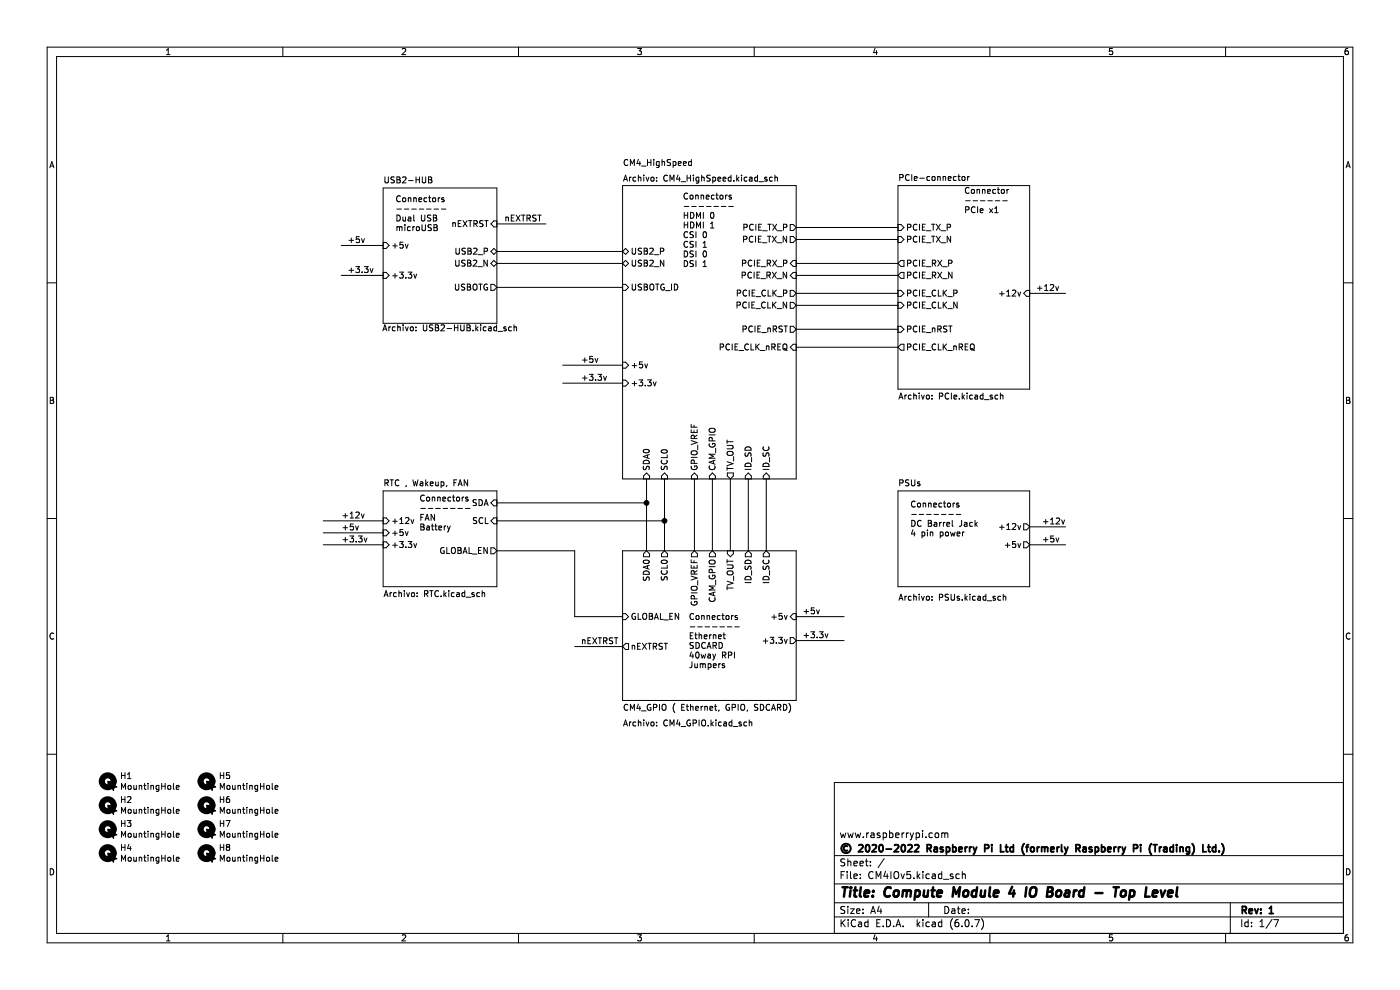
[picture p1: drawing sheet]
(kicad_sch (version 20211123) (generator eeschema)

 (paper "A4")

 (title_block
  (title "Compute Module 4 IO Board - Top Level")
  (rev "1")
  (company "© 2020-2022 Raspberry Pi Ltd (formerly Raspberry Pi (Trading) Ltd.)")
  (comment 1 "www.raspberrypi.com"))

 (lib_symbols
  (symbol "Mechanical:MountingHole" (in_bom yes) (on_board yes)
   (property "Reference" "H" (id 0) (at 0 5.08 0) (effects (font (size 1.27 1.27))))
   (property "Value" "MountingHole" (id 1) (at 0 3.175 0) (effects (font (size 1.27 1.27))))
   (property "Footprint" "" (id 2) (at 0 0 0) (effects (font (size 1.27 1.27)) hide))
   (property "Datasheet" "~" (id 3) (at 0 0 0) (effects (font (size 1.27 1.27)) hide))
   (symbol "MountingHole_0_1"
    (circle (center 0 0) (radius 1.27) (stroke (width 1.27) (type default) (color 0 0 0 0)) (fill (type none))))))


 (junction (at 140.97 110.49) (diameter 1.016) (color 0 0 0 0))
 (junction (at 137.16 106.68) (diameter 1.016) (color 0 0 0 0))

 (wire (pts (xy 81.28 52.07) (xy 72.39 52.07)) (stroke (width 0) (type solid) (color 0 0 0 0)))
 (wire (pts (xy 168.91 55.88) (xy 190.5 55.88)) (stroke (width 0) (type solid) (color 0 0 0 0)))
 (wire (pts (xy 105.41 47.498) (xy 115.824 47.498)) (stroke (width 0) (type solid) (color 0 0 0 0)))
 (wire (pts (xy 168.91 69.85) (xy 190.5 69.85)) (stroke (width 0) (type solid) (color 0 0 0 0)))
 (wire (pts (xy 151.13 116.84) (xy 151.13 101.6)) (stroke (width 0) (type solid) (color 0 0 0 0)))
 (wire (pts (xy 137.16 101.6) (xy 137.16 106.68)) (stroke (width 0) (type solid) (color 0 0 0 0)))
 (wire (pts (xy 162.56 116.84) (xy 162.56 101.6)) (stroke (width 0) (type solid) (color 0 0 0 0)))
 (wire (pts (xy 147.32 101.6) (xy 147.32 116.84)) (stroke (width 0) (type solid) (color 0 0 0 0)))
 (wire (pts (xy 168.91 135.89) (xy 179.07 135.89)) (stroke (width 0) (type solid) (color 0 0 0 0)))
 (wire (pts (xy 105.41 55.88) (xy 132.08 55.88)) (stroke (width 0) (type solid) (color 0 0 0 0)))
 (wire (pts (xy 140.97 110.49) (xy 140.97 101.6)) (stroke (width 0) (type solid) (color 0 0 0 0)))
 (wire (pts (xy 168.91 58.42) (xy 190.5 58.42)) (stroke (width 0) (type solid) (color 0 0 0 0)))
 (wire (pts (xy 105.41 110.49) (xy 140.97 110.49)) (stroke (width 0) (type solid) (color 0 0 0 0)))
 (wire (pts (xy 137.16 106.68) (xy 137.16 116.84)) (stroke (width 0) (type solid) (color 0 0 0 0)))
 (wire (pts (xy 168.91 50.8) (xy 190.5 50.8)) (stroke (width 0) (type solid) (color 0 0 0 0)))
 (wire (pts (xy 119.38 77.47) (xy 132.08 77.47)) (stroke (width 0) (type solid) (color 0 0 0 0)))
 (wire (pts (xy 168.91 64.77) (xy 190.5 64.77)) (stroke (width 0) (type solid) (color 0 0 0 0)))
 (wire (pts (xy 81.28 58.42) (xy 72.39 58.42)) (stroke (width 0) (type solid) (color 0 0 0 0)))
 (wire (pts (xy 218.44 62.23) (xy 226.06 62.23)) (stroke (width 0) (type solid) (color 0 0 0 0)))
 (wire (pts (xy 218.44 111.76) (xy 226.06 111.76)) (stroke (width 0) (type solid) (color 0 0 0 0)))
 (wire (pts (xy 105.41 106.68) (xy 137.16 106.68)) (stroke (width 0) (type solid) (color 0 0 0 0)))
 (wire (pts (xy 68.58 113.03) (xy 81.28 113.03)) (stroke (width 0) (type solid) (color 0 0 0 0)))
 (wire (pts (xy 158.75 101.6) (xy 158.75 116.84)) (stroke (width 0) (type solid) (color 0 0 0 0)))
 (wire (pts (xy 105.41 116.84) (xy 121.92 116.84)) (stroke (width 0) (type solid) (color 0 0 0 0)))
 (wire (pts (xy 154.94 116.84) (xy 154.94 101.6)) (stroke (width 0) (type solid) (color 0 0 0 0)))
 (wire (pts (xy 105.41 60.96) (xy 132.08 60.96)) (stroke (width 0) (type solid) (color 0 0 0 0)))
 (wire (pts (xy 81.28 115.57) (xy 68.58 115.57)) (stroke (width 0) (type solid) (color 0 0 0 0)))
 (wire (pts (xy 132.08 81.28) (xy 119.38 81.28)) (stroke (width 0) (type solid) (color 0 0 0 0)))
 (wire (pts (xy 179.07 130.81) (xy 168.91 130.81)) (stroke (width 0) (type solid) (color 0 0 0 0)))
 (wire (pts (xy 168.91 73.66) (xy 190.5 73.66)) (stroke (width 0) (type solid) (color 0 0 0 0)))
 (wire (pts (xy 168.91 62.23) (xy 190.5 62.23)) (stroke (width 0) (type solid) (color 0 0 0 0)))
 (wire (pts (xy 105.41 53.34) (xy 132.08 53.34)) (stroke (width 0) (type solid) (color 0 0 0 0)))
 (wire (pts (xy 218.44 115.57) (xy 226.06 115.57)) (stroke (width 0) (type solid) (color 0 0 0 0)))
 (wire (pts (xy 68.58 110.49) (xy 81.28 110.49)) (stroke (width 0) (type solid) (color 0 0 0 0)))
 (wire (pts (xy 121.92 137.16) (xy 132.08 137.16)) (stroke (width 0) (type solid) (color 0 0 0 0)))
 (wire (pts (xy 168.91 48.26) (xy 190.5 48.26)) (stroke (width 0) (type solid) (color 0 0 0 0)))
 (wire (pts (xy 121.92 130.81) (xy 121.92 116.84)) (stroke (width 0) (type solid) (color 0 0 0 0)))
 (wire (pts (xy 140.97 116.84) (xy 140.97 110.49)) (stroke (width 0) (type solid) (color 0 0 0 0)))
 (wire (pts (xy 132.08 130.81) (xy 121.92 130.81)) (stroke (width 0) (type solid) (color 0 0 0 0)))

 (text "Connectors\n-------\nFAN\nBattery" (at 88.9 113.03 0) (effects (font (size 1.27 1.27)) (justify left bottom)))
 (text "Connector\n------\nPCIe x1" (at 204.47 45.72 0) (effects (font (size 1.27 1.27)) (justify left bottom)))
 (text "Connectors\n-------\nDC Barrel Jack\n4 pin power" (at 193.04 114.3 0) (effects (font (size 1.27 1.27)) (justify left bottom)))
 (text "Connectors\n-------\nDual USB\nmicroUSB" (at 83.82 49.53 0) (effects (font (size 1.27 1.27)) (justify left bottom)))
 (text "Connectors\n-------\nEthernet\nSDCARD\n40way RPI\nJumpers" (at 146.05 142.24 0) (effects (font (size 1.27 1.27)) (justify left bottom)))
 (text "Connectors\n-------\nHDMI 0\nHDMI 1\nCSI 0\nCSI 1\nDSI 0\nDSI 1" (at 144.78 57.15 0) (effects (font (size 1.27 1.27)) (justify left bottom)))

 (label "+5v" (at 220.98 115.57 0) (effects (font (size 1.27 1.27)) (justify left bottom)))
 (label "+12v" (at 72.39 110.49 0) (effects (font (size 1.27 1.27)) (justify left bottom)))
 (label "+5v" (at 170.18 130.81 0) (effects (font (size 1.27 1.27)) (justify left bottom)))
 (label "+5v" (at 123.19 77.47 0) (effects (font (size 1.27 1.27)) (justify left bottom)))
 (label "+5v" (at 72.39 113.03 0) (effects (font (size 1.27 1.27)) (justify left bottom)))
 (label "+3.3v" (at 73.66 58.42 0) (effects (font (size 1.27 1.27)) (justify left bottom)))
 (label "+12v" (at 220.98 111.76 0) (effects (font (size 1.27 1.27)) (justify left bottom)))
 (label "+3.3v" (at 72.39 115.57 0) (effects (font (size 1.27 1.27)) (justify left bottom)))
 (label "+3.3v" (at 170.18 135.89 0) (effects (font (size 1.27 1.27)) (justify left bottom)))
 (label "+5v" (at 73.66 52.07 0) (effects (font (size 1.27 1.27)) (justify left bottom)))
 (label "nEXTRST" (at 106.934 47.498 0) (effects (font (size 1.27 1.27)) (justify left bottom)))
 (label "+3.3v" (at 123.19 81.28 0) (effects (font (size 1.27 1.27)) (justify left bottom)))
 (label "+12v" (at 219.71 62.23 0) (effects (font (size 1.27 1.27)) (justify left bottom)))
 (label "nEXTRST" (at 123.19 137.16 0) (effects (font (size 1.27 1.27)) (justify left bottom)))

 (symbol (lib_id "Mechanical:MountingHole") (at 22.86 180.975 0) (unit 1) (in_bom no) (on_board yes)
  (property "Reference" "H4" (id 0) (at 25.4 179.832 0) (effects (font (size 1.27 1.27)) (justify left)))
  (property "Value" "MountingHole" (id 1) (at 25.4 182.118 0) (effects (font (size 1.27 1.27)) (justify left)))
  (property "Footprint" "MountingHole:MountingHole_2.7mm_M2.5" (id 2) (at 22.86 180.975 0) (effects (font (size 1.27 1.27)) hide))
  (property "Datasheet" "~" (id 3) (at 22.86 180.975 0) (effects (font (size 1.27 1.27)) hide))
  (property "Field4" "nf" (id 4) (at 22.86 180.975 0) (effects (font (size 1.27 1.27)) hide))
  (property "Field5" "nf" (id 5) (at 22.86 180.975 0) (effects (font (size 1.27 1.27)) hide))
  (property "Field6" "nf" (id 6) (at 22.86 180.975 0) (effects (font (size 1.27 1.27)) hide))
  (property "Field7" "nf" (id 7) (at 22.86 180.975 0) (effects (font (size 1.27 1.27)) hide))
  (property "Part Description" "M2.5 mounting hole" (id 8) (at 22.86 180.975 0) (effects (font (size 1.27 1.27)) hide))
  (property "Code" "NO" (id 9) (at 22.86 180.975 0) (effects (font (size 1.27 1.27)) hide)))

 (symbol (lib_id "Mechanical:MountingHole") (at 22.86 175.895 0) (unit 1) (in_bom no) (on_board yes)
  (property "Reference" "H3" (id 0) (at 25.4 174.752 0) (effects (font (size 1.27 1.27)) (justify left)))
  (property "Value" "MountingHole" (id 1) (at 25.4 177.038 0) (effects (font (size 1.27 1.27)) (justify left)))
  (property "Footprint" "MountingHole:MountingHole_2.7mm_M2.5" (id 2) (at 22.86 175.895 0) (effects (font (size 1.27 1.27)) hide))
  (property "Datasheet" "~" (id 3) (at 22.86 175.895 0) (effects (font (size 1.27 1.27)) hide))
  (property "Field4" "nf" (id 4) (at 22.86 175.895 0) (effects (font (size 1.27 1.27)) hide))
  (property "Field5" "nf" (id 5) (at 22.86 175.895 0) (effects (font (size 1.27 1.27)) hide))
  (property "Field6" "nf" (id 6) (at 22.86 175.895 0) (effects (font (size 1.27 1.27)) hide))
  (property "Field7" "nf" (id 7) (at 22.86 175.895 0) (effects (font (size 1.27 1.27)) hide))
  (property "Part Description" "M2.5 mounting hole" (id 8) (at 22.86 175.895 0) (effects (font (size 1.27 1.27)) hide))
  (property "Code" "NO" (id 9) (at 22.86 175.895 0) (effects (font (size 1.27 1.27)) hide)))

 (symbol (lib_id "Mechanical:MountingHole") (at 22.86 170.815 0) (unit 1) (in_bom no) (on_board yes)
  (property "Reference" "H2" (id 0) (at 25.4 169.672 0) (effects (font (size 1.27 1.27)) (justify left)))
  (property "Value" "MountingHole" (id 1) (at 25.4 171.958 0) (effects (font (size 1.27 1.27)) (justify left)))
  (property "Footprint" "MountingHole:MountingHole_2.7mm_M2.5" (id 2) (at 22.86 170.815 0) (effects (font (size 1.27 1.27)) hide))
  (property "Datasheet" "~" (id 3) (at 22.86 170.815 0) (effects (font (size 1.27 1.27)) hide))
  (property "Field4" "nf" (id 4) (at 22.86 170.815 0) (effects (font (size 1.27 1.27)) hide))
  (property "Field5" "nf" (id 5) (at 22.86 170.815 0) (effects (font (size 1.27 1.27)) hide))
  (property "Field6" "nf" (id 6) (at 22.86 170.815 0) (effects (font (size 1.27 1.27)) hide))
  (property "Field7" "nf" (id 7) (at 22.86 170.815 0) (effects (font (size 1.27 1.27)) hide))
  (property "Part Description" "M2.5 mounting hole" (id 8) (at 22.86 170.815 0) (effects (font (size 1.27 1.27)) hide))
  (property "Code" "NO" (id 9) (at 22.86 170.815 0) (effects (font (size 1.27 1.27)) hide)))

 (symbol (lib_id "Mechanical:MountingHole") (at 22.86 165.735 0) (unit 1) (in_bom no) (on_board yes)
  (property "Reference" "H1" (id 0) (at 25.4 164.592 0) (effects (font (size 1.27 1.27)) (justify left)))
  (property "Value" "MountingHole" (id 1) (at 25.4 166.878 0) (effects (font (size 1.27 1.27)) (justify left)))
  (property "Footprint" "MountingHole:MountingHole_2.7mm_M2.5" (id 2) (at 22.86 165.735 0) (effects (font (size 1.27 1.27)) hide))
  (property "Datasheet" "~" (id 3) (at 22.86 165.735 0) (effects (font (size 1.27 1.27)) hide))
  (property "Field4" "nf" (id 4) (at 22.86 165.735 0) (effects (font (size 1.27 1.27)) hide))
  (property "Field5" "nf" (id 5) (at 22.86 165.735 0) (effects (font (size 1.27 1.27)) hide))
  (property "Field6" "nf" (id 6) (at 22.86 165.735 0) (effects (font (size 1.27 1.27)) hide))
  (property "Field7" "nf" (id 7) (at 22.86 165.735 0) (effects (font (size 1.27 1.27)) hide))
  (property "Part Description" "M2.5 mounting hole" (id 8) (at 22.86 165.735 0) (effects (font (size 1.27 1.27)) hide))
  (property "Code" "NO" (id 9) (at 22.86 165.735 0) (effects (font (size 1.27 1.27)) hide)))

 (symbol (lib_id "Mechanical:MountingHole") (at 43.815 165.735 0) (unit 1) (in_bom no) (on_board yes)
  (property "Reference" "H5" (id 0) (at 46.355 164.592 0) (effects (font (size 1.27 1.27)) (justify left)))
  (property "Value" "MountingHole" (id 1) (at 46.355 166.878 0) (effects (font (size 1.27 1.27)) (justify left)))
  (property "Footprint" "MountingHole:MountingHole_2.7mm_M2.5" (id 2) (at 43.815 165.735 0) (effects (font (size 1.27 1.27)) hide))
  (property "Datasheet" "~" (id 3) (at 43.815 165.735 0) (effects (font (size 1.27 1.27)) hide))
  (property "Field4" "nf" (id 4) (at 43.815 165.735 0) (effects (font (size 1.27 1.27)) hide))
  (property "Field5" "nf" (id 5) (at 43.815 165.735 0) (effects (font (size 1.27 1.27)) hide))
  (property "Field6" "nf" (id 6) (at 43.815 165.735 0) (effects (font (size 1.27 1.27)) hide))
  (property "Field7" "nf" (id 7) (at 43.815 165.735 0) (effects (font (size 1.27 1.27)) hide))
  (property "Part Description" "M2.5 mounting hole" (id 8) (at 43.815 165.735 0) (effects (font (size 1.27 1.27)) hide))
  (property "Code" "NO" (id 9) (at 43.815 165.735 0) (effects (font (size 1.27 1.27)) hide)))

 (symbol (lib_id "Mechanical:MountingHole") (at 43.815 180.975 0) (unit 1) (in_bom no) (on_board yes)
  (property "Reference" "H8" (id 0) (at 46.355 179.832 0) (effects (font (size 1.27 1.27)) (justify left)))
  (property "Value" "MountingHole" (id 1) (at 46.355 182.118 0) (effects (font (size 1.27 1.27)) (justify left)))
  (property "Footprint" "MountingHole:MountingHole_2.7mm_M2.5" (id 2) (at 43.815 180.975 0) (effects (font (size 1.27 1.27)) hide))
  (property "Datasheet" "~" (id 3) (at 43.815 180.975 0) (effects (font (size 1.27 1.27)) hide))
  (property "Field4" "nf" (id 4) (at 43.815 180.975 0) (effects (font (size 1.27 1.27)) hide))
  (property "Field5" "nf" (id 5) (at 43.815 180.975 0) (effects (font (size 1.27 1.27)) hide))
  (property "Field6" "nf" (id 6) (at 43.815 180.975 0) (effects (font (size 1.27 1.27)) hide))
  (property "Field7" "nf" (id 7) (at 43.815 180.975 0) (effects (font (size 1.27 1.27)) hide))
  (property "Part Description" "M2.5 mounting hole" (id 8) (at 43.815 180.975 0) (effects (font (size 1.27 1.27)) hide))
  (property "Code" "NO" (id 9) (at 43.815 180.975 0) (effects (font (size 1.27 1.27)) hide)))

 (symbol (lib_id "Mechanical:MountingHole") (at 43.815 175.895 0) (unit 1) (in_bom no) (on_board yes)
  (property "Reference" "H7" (id 0) (at 46.355 174.752 0) (effects (font (size 1.27 1.27)) (justify left)))
  (property "Value" "MountingHole" (id 1) (at 46.355 177.038 0) (effects (font (size 1.27 1.27)) (justify left)))
  (property "Footprint" "MountingHole:MountingHole_2.7mm_M2.5" (id 2) (at 43.815 175.895 0) (effects (font (size 1.27 1.27)) hide))
  (property "Datasheet" "~" (id 3) (at 43.815 175.895 0) (effects (font (size 1.27 1.27)) hide))
  (property "Field4" "nf" (id 4) (at 43.815 175.895 0) (effects (font (size 1.27 1.27)) hide))
  (property "Field5" "nf" (id 5) (at 43.815 175.895 0) (effects (font (size 1.27 1.27)) hide))
  (property "Field6" "nf" (id 6) (at 43.815 175.895 0) (effects (font (size 1.27 1.27)) hide))
  (property "Field7" "nf" (id 7) (at 43.815 175.895 0) (effects (font (size 1.27 1.27)) hide))
  (property "Part Description" "M2.5 mounting hole" (id 8) (at 43.815 175.895 0) (effects (font (size 1.27 1.27)) hide))
  (property "Code" "NO" (id 9) (at 43.815 175.895 0) (effects (font (size 1.27 1.27)) hide)))

 (symbol (lib_id "Mechanical:MountingHole") (at 43.815 170.815 0) (unit 1) (in_bom no) (on_board yes)
  (property "Reference" "H6" (id 0) (at 46.355 169.672 0) (effects (font (size 1.27 1.27)) (justify left)))
  (property "Value" "MountingHole" (id 1) (at 46.355 171.958 0) (effects (font (size 1.27 1.27)) (justify left)))
  (property "Footprint" "MountingHole:MountingHole_2.7mm_M2.5" (id 2) (at 43.815 170.815 0) (effects (font (size 1.27 1.27)) hide))
  (property "Datasheet" "~" (id 3) (at 43.815 170.815 0) (effects (font (size 1.27 1.27)) hide))
  (property "Field4" "nf" (id 4) (at 43.815 170.815 0) (effects (font (size 1.27 1.27)) hide))
  (property "Field5" "nf" (id 5) (at 43.815 170.815 0) (effects (font (size 1.27 1.27)) hide))
  (property "Field6" "nf" (id 6) (at 43.815 170.815 0) (effects (font (size 1.27 1.27)) hide))
  (property "Field7" "nf" (id 7) (at 43.815 170.815 0) (effects (font (size 1.27 1.27)) hide))
  (property "Part Description" "M2.5 mounting hole" (id 8) (at 43.815 170.815 0) (effects (font (size 1.27 1.27)) hide))
  (property "Code" "NO" (id 9) (at 43.815 170.815 0) (effects (font (size 1.27 1.27)) hide)))

 (sheet (at 132.08 116.84) (size 36.83 31.75) (stroke (width 0.1524) (type solid) (color 132 0 132 1)) (fill (color 255 255 255 0.0000))
  (property "Sheet name" "CM4_GPIO ( Ethernet, GPIO, SDCARD)" (id 0) (at 132.08 151.13 0) (effects (font (size 1.27 1.27)) (justify left bottom)))
  (property "Sheet file" "CM4_GPIO.kicad_sch" (id 1) (at 132.08 152.4 0) (effects (font (size 1.27 1.27)) (justify left top))) (pin "ID_SC" output (at 162.56 116.84 90) (effects (font (size 1.27 1.27)) (justify right))) (pin "ID_SD" output (at 158.75 116.84 90) (effects (font (size 1.27 1.27)) (justify right))) (pin "CAM_GPIO" output (at 151.13 116.84 90) (effects (font (size 1.27 1.27)) (justify right))) (pin "SCL0" output (at 140.97 116.84 90) (effects (font (size 1.27 1.27)) (justify right))) (pin "SDA0" output (at 137.16 116.84 90) (effects (font (size 1.27 1.27)) (justify right)))
  (pin "+5v" input (at 168.91 130.81 0) (effects (font (size 1.27 1.27)) (justify right)))
  (pin "+3.3v" output (at 168.91 135.89 0) (effects (font (size 1.27 1.27)) (justify right))) (pin "nEXTRST" output (at 132.08 137.16 180) (effects (font (size 1.27 1.27)) (justify left))) (pin "GLOBAL_EN" input (at 132.08 130.81 180) (effects (font (size 1.27 1.27)) (justify left))) (pin "GPIO_VREF" output (at 147.32 116.84 90) (effects (font (size 1.27 1.27)) (justify right))) (pin "TV_OUT" input (at 154.94 116.84 90) (effects (font (size 1.27 1.27)) (justify right))))

 (sheet (at 132.08 39.37) (size 36.83 62.23) (stroke (width 0.1524) (type solid) (color 132 0 132 1)) (fill (color 255 255 255 0.0000))
  (property "Sheet name" "CM4_HighSpeed" (id 0) (at 132.08 35.56 0) (effects (font (size 1.27 1.27)) (justify left bottom)))
  (property "Sheet file" "CM4_HighSpeed.kicad_sch" (id 1) (at 132.08 36.83 0) (effects (font (size 1.27 1.27)) (justify left top))) (pin "USB2_N" bidirectional (at 132.08 55.88 180) (effects (font (size 1.27 1.27)) (justify left))) (pin "USB2_P" bidirectional (at 132.08 53.34 180) (effects (font (size 1.27 1.27)) (justify left))) (pin "ID_SC" input (at 162.56 101.6 270) (effects (font (size 1.27 1.27)) (justify left))) (pin "ID_SD" input (at 158.75 101.6 270) (effects (font (size 1.27 1.27)) (justify left))) (pin "CAM_GPIO" input (at 151.13 101.6 270) (effects (font (size 1.27 1.27)) (justify left))) (pin "SCL0" input (at 140.97 101.6 270) (effects (font (size 1.27 1.27)) (justify left))) (pin "SDA0" input (at 137.16 101.6 270) (effects (font (size 1.27 1.27)) (justify left)))
  (pin "+5v" input (at 132.08 77.47 180) (effects (font (size 1.27 1.27)) (justify left))) (pin "PCIE_CLK_P" output (at 168.91 62.23 0) (effects (font (size 1.27 1.27)) (justify right))) (pin "PCIE_CLK_N" output (at 168.91 64.77 0) (effects (font (size 1.27 1.27)) (justify right))) (pin "PCIE_TX_P" output (at 168.91 48.26 0) (effects (font (size 1.27 1.27)) (justify right))) (pin "PCIE_TX_N" output (at 168.91 50.8 0) (effects (font (size 1.27 1.27)) (justify right))) (pin "PCIE_nRST" output (at 168.91 69.85 0) (effects (font (size 1.27 1.27)) (justify right))) (pin "PCIE_RX_P" input (at 168.91 55.88 0) (effects (font (size 1.27 1.27)) (justify right))) (pin "PCIE_RX_N" input (at 168.91 58.42 0) (effects (font (size 1.27 1.27)) (justify right))) (pin "PCIE_CLK_nREQ" input (at 168.91 73.66 0) (effects (font (size 1.27 1.27)) (justify right)))
  (pin "+3.3v" input (at 132.08 81.28 180) (effects (font (size 1.27 1.27)) (justify left))) (pin "USBOTG_ID" input (at 132.08 60.96 180) (effects (font (size 1.27 1.27)) (justify left))) (pin "GPIO_VREF" input (at 147.32 101.6 270) (effects (font (size 1.27 1.27)) (justify left))) (pin "TV_OUT" output (at 154.94 101.6 270) (effects (font (size 1.27 1.27)) (justify left))))

 (sheet (at 190.5 104.14) (size 27.94 20.32) (stroke (width 0.1524) (type solid) (color 132 0 132 1)) (fill (color 255 255 255 0.0000))
  (property "Sheet name" "PSUs" (id 0) (at 190.5 103.5045 0) (effects (font (size 1.27 1.27)) (justify left bottom)))
  (property "Sheet file" "PSUs.kicad_sch" (id 1) (at 190.5 125.73 0) (effects (font (size 1.27 1.27)) (justify left top)))
  (pin "+5v" output (at 218.44 115.57 0) (effects (font (size 1.27 1.27)) (justify right)))
  (pin "+12v" output (at 218.44 111.76 0) (effects (font (size 1.27 1.27)) (justify right))))

 (sheet (at 81.28 39.878) (size 24.13 28.702) (stroke (width 0.1524) (type solid) (color 132 0 132 1)) (fill (color 255 255 255 0.0000))
  (property "Sheet name" "USB2-HUB" (id 0) (at 81.28 39.2425 0) (effects (font (size 1.27 1.27)) (justify left bottom)))
  (property "Sheet file" "USB2-HUB.kicad_sch" (id 1) (at 81.026 68.58 0) (effects (font (size 1.27 1.27)) (justify left top))) (pin "USB2_N" bidirectional (at 105.41 55.88 0) (effects (font (size 1.27 1.27)) (justify right))) (pin "USB2_P" bidirectional (at 105.41 53.34 0) (effects (font (size 1.27 1.27)) (justify right)))
  (pin "+5v" input (at 81.28 52.07 180) (effects (font (size 1.27 1.27)) (justify left)))
  (pin "+3.3v" input (at 81.28 58.42 180) (effects (font (size 1.27 1.27)) (justify left))) (pin "nEXTRST" input (at 105.41 47.498 0) (effects (font (size 1.27 1.27)) (justify right))) (pin "USBOTG" output (at 105.41 60.96 0) (effects (font (size 1.27 1.27)) (justify right))))

 (sheet (at 81.28 104.14) (size 24.13 20.32) (stroke (width 0.1524) (type solid) (color 132 0 132 1)) (fill (color 255 255 255 0.0000))
  (property "Sheet name" "RTC , Wakeup, FAN" (id 0) (at 81.28 103.5045 0) (effects (font (size 1.27 1.27)) (justify left bottom)))
  (property "Sheet file" "RTC.kicad_sch" (id 1) (at 81.28 124.9685 0) (effects (font (size 1.27 1.27)) (justify left top))) (pin "SCL" input (at 105.41 110.49 0) (effects (font (size 1.27 1.27)) (justify right))) (pin "SDA" input (at 105.41 106.68 0) (effects (font (size 1.27 1.27)) (justify right)))
  (pin "+5v" input (at 81.28 113.03 180) (effects (font (size 1.27 1.27)) (justify left)))
  (pin "+3.3v" input (at 81.28 115.57 180) (effects (font (size 1.27 1.27)) (justify left))) (pin "GLOBAL_EN" output (at 105.41 116.84 0) (effects (font (size 1.27 1.27)) (justify right)))
  (pin "+12v" input (at 81.28 110.49 180) (effects (font (size 1.27 1.27)) (justify left))))

 (sheet (at 190.5 39.37) (size 27.94 43.18) (stroke (width 0.152) (type solid) (color 132 0 132 1)) (fill (color 255 255 255 0.0000))
  (property "Sheet name" "PCIe-connector" (id 0) (at 190.5 38.734 0) (effects (font (size 1.27 1.27)) (justify left bottom)))
  (property "Sheet file" "PCIe.kicad_sch" (id 1) (at 190.5 83.0585 0) (effects (font (size 1.27 1.27)) (justify left top))) (pin "PCIE_CLK_P" input (at 190.5 62.23 180) (effects (font (size 1.27 1.27)) (justify left))) (pin "PCIE_CLK_N" input (at 190.5 64.77 180) (effects (font (size 1.27 1.27)) (justify left))) (pin "PCIE_TX_P" input (at 190.5 48.26 180) (effects (font (size 1.27 1.27)) (justify left))) (pin "PCIE_TX_N" input (at 190.5 50.8 180) (effects (font (size 1.27 1.27)) (justify left))) (pin "PCIE_CLK_nREQ" output (at 190.5 73.66 180) (effects (font (size 1.27 1.27)) (justify left))) (pin "PCIE_nRST" input (at 190.5 69.85 180) (effects (font (size 1.27 1.27)) (justify left))) (pin "PCIE_RX_P" output (at 190.5 55.88 180) (effects (font (size 1.27 1.27)) (justify left))) (pin "PCIE_RX_N" output (at 190.5 58.42 180) (effects (font (size 1.27 1.27)) (justify left)))
  (pin "+12v" input (at 218.44 62.23 0) (effects (font (size 1.27 1.27)) (justify right))))

 (sheet_instances (path "" (page "1")) (path "" (page "2")) (path "" (page "3")) (path "" (page "4")) (path "" (page "5")) (path "" (page "6")) (path "" (page "7")))

 (symbol_instances (path "" (reference "#PWR01") (unit 1) (value "GND") (footprint "")) (path "" (reference "#PWR02") (unit 1) (value "GND") (footprint "")) (path "" (reference "#PWR03") (unit 1) (value "GND") (footprint "")) (path "" (reference "#PWR04") (unit 1) (value "GND") (footprint "")) (path "" (reference "#PWR05") (unit 1) (value "GND") (footprint "")) (path "" (reference "#PWR06") (unit 1) (value "GND") (footprint "")) (path "" (reference "#PWR07") (unit 1) (value "GND") (footprint "")) (path "" (reference "#PWR08") (unit 1) (value "GND") (footprint "")) (path "" (reference "#PWR09") (unit 1) (value "GND") (footprint "")) (path "" (reference "#PWR010") (unit 1) (value "GND") (footprint "")) (path "" (reference "#PWR011") (unit 1) (value "GND") (footprint "")) (path "" (reference "#PWR012") (unit 1) (value "GND") (footprint "")) (path "" (reference "#PWR013") (unit 1) (value "GND") (footprint "")) (path "" (reference "#PWR014") (unit 1) (value "GND") (footprint "")) (path "" (reference "#PWR015") (unit 1) (value "GND") (footprint "")) (path "" (reference "#PWR016") (unit 1) (value "GND") (footprint "")) (path "" (reference "#PWR017") (unit 1) (value "GND") (footprint "")) (path "" (reference "#PWR018") (unit 1) (value "GND") (footprint "")) (path "" (reference "#PWR019") (unit 1) (value "GND") (footprint "")) (path "" (reference "#PWR020") (unit 1) (value "GND") (footprint "")) (path "" (reference "#PWR021") (unit 1) (value "GND") (footprint "")) (path "" (reference "#PWR022") (unit 1) (value "GND") (footprint "")) (path "" (reference "#PWR023") (unit 1) (value "GND") (footprint "")) (path "" (reference "#PWR024") (unit 1) (value "GND") (footprint "")) (path "" (reference "#PWR025") (unit 1) (value "GND") (footprint "")) (path "" (reference "#PWR026") (unit 1) (value "GND") (footprint "")) (path "" (reference "#PWR027") (unit 1) (value "GND") (footprint "")) (path "" (reference "#PWR028") (unit 1) (value "GND") (footprint "")) (path "" (reference "#PWR029") (unit 1) (value "GND") (footprint "")) (path "" (reference "#PWR030") (unit 1) (value "GND") (footprint "")) (path "" (reference "#PWR031") (unit 1) (value "GND") (footprint "")) (path "" (reference "#PWR032") (unit 1) (value "GND") (footprint "")) (path "" (reference "#PWR033") (unit 1) (value "GND") (footprint "")) (path "" (reference "#PWR034") (unit 1) (value "GND") (footprint "")) (path "" (reference "#PWR035") (unit 1) (value "GND") (footprint "")) (path "" (reference "#PWR041") (unit 1) (value "GND") (footprint "")) (path "" (reference "#PWR042") (unit 1) (value "GND") (footprint "")) (path "" (reference "#PWR043") (unit 1) (value "GND") (footprint "")) (path "" (reference "#PWR045") (unit 1) (value "GND") (footprint "")) (path "" (reference "#PWR049") (unit 1) (value "GND") (footprint "")) (path "" (reference "#PWR050") (unit 1) (value "GND") (footprint "")) (path "" (reference "#PWR0101") (unit 1) (value "GND") (footprint "")) (path "" (reference "#PWR0102") (unit 1) (value "GND") (footprint "")) (path "" (reference "#PWR0103") (unit 1) (value "GND") (footprint "")) (path "" (reference "#PWR0104") (unit 1) (value "GND") (footprint "")) (path "" (reference "#PWR0105") (unit 1) (value "GND") (footprint "")) (path "" (reference "#PWR0106") (unit 1) (value "GND") (footprint "")) (path "" (reference "#PWR0107") (unit 1) (value "GND") (footprint "")) (path "" (reference "#PWR0108") (unit 1) (value "GND") (footprint "")) (path "" (reference "#PWR0109") (unit 1) (value "GND") (footprint "")) (path "" (reference "#PWR0110") (unit 1) (value "GND") (footprint "")) (path "" (reference "#PWR0111") (unit 1) (value "GND") (footprint "")) (path "" (reference "#PWR0113") (unit 1) (value "GND") (footprint "")) (path "" (reference "#PWR0114") (unit 1) (value "GND") (footprint "")) (path "" (reference "#PWR0118") (unit 1) (value "GND") (footprint "")) (path "" (reference "#PWR0119") (unit 1) (value "GND") (footprint "")) (path "" (reference "#PWR0120") (unit 1) (value "GND") (footprint "")) (path "" (reference "#PWR0122") (unit 1) (value "GND") (footprint "")) (path "" (reference "#PWR0123") (unit 1) (value "GND") (footprint "")) (path "" (reference "#PWR0128") (unit 1) (value "GND") (footprint "")) (path "" (reference "#PWR0129") (unit 1) (value "GND") (footprint "")) (path "" (reference "#PWR0130") (unit 1) (value "GND") (footprint "")) (path "" (reference "#PWR0131") (unit 1) (value "GND") (footprint "")) (path "" (reference "#PWR0132") (unit 1) (value "GND") (footprint "")) (path "" (reference "#PWR0133") (unit 1) (value "GND") (footprint "")) (path "" (reference "#PWR0134") (unit 1) (value "GND") (footprint "")) (path "" (reference "#PWR0135") (unit 1) (value "GND") (footprint "")) (path "" (reference "#PWR0136") (unit 1) (value "GND") (footprint "")) (path "" (reference "#PWR0137") (unit 1) (value "GND") (footprint "")) (path "" (reference "#PWR0138") (unit 1) (value "GND") (footprint "")) (path "" (reference "#PWR0142") (unit 1) (value "GND") (footprint "")) (path "" (reference "#PWR0143") (unit 1) (value "GND") (footprint "")) (path "" (reference "#PWR0144") (unit 1) (value "GND") (footprint "")) (path "" (reference "BT1") (unit 1) (value "Battery_Cell") (footprint "EOS:BatteryHolder_Keystone_3034_1x20mm")) (path "" (reference "C1") (unit 1) (value "100n") (footprint "Capacitor_SMD:C_0402_1005Metric")) (path "" (reference "C2") (unit 1) (value "10u") (footprint "Capacitor_SMD:C_0805_2012Metric")) (path "" (reference "C3") (unit 1) (value "100n") (footprint "Capacitor_SMD:C_0402_1005Metric")) (path "" (reference "C4") (unit 1) (value "100n") (footprint "Capacitor_SMD:C_0402_1005Metric")) (path "" (reference "C5") (unit 1) (value "10u") (footprint "Capacitor_SMD:C_0805_2012Metric")) (path "" (reference "C6") (unit 1) (value "10u") (footprint "Capacitor_SMD:C_0805_2012Metric")) (path "" (reference "C7") (unit 1) (value "100n") (footprint "Capacitor_SMD:C_0402_1005Metric")) (path "" (reference "C8") (unit 1) (value "27pF") (footprint "Capacitor_SMD:C_0402_1005Metric")) (path "" (reference "C9") (unit 1) (value "27pF") (footprint "Capacitor_SMD:C_0402_1005Metric")) (path "" (reference "C10") (unit 1) (value "10u") (footprint "Capacitor_SMD:C_0805_2012Metric")) (path "" (reference "C11") (unit 1) (value "100n") (footprint "Capacitor_SMD:C_0402_1005Metric")) (path "" (reference "C12") (unit 1) (value "100n") (footprint "Capacitor_SMD:C_0402_1005Metric")) (path "" (reference "C13") (unit 1) (value "100n") (footprint "Capacitor_SMD:C_0402_1005Metric")) (path "" (reference "C14") (unit 1) (value "100n") (footprint "Capacitor_SMD:C_0402_1005Metric")) (path "" (reference "C15") (unit 1) (value "100n") (footprint "Capacitor_SMD:C_0402_1005Metric")) (path "" (reference "C16") (unit 1) (value "100uF") (footprint "Capacitor_Tantalum_SMD:CP_EIA-7343-31_Kemet-D")) (path "" (reference "C17") (unit 1) (value "10u") (footprint "Capacitor_SMD:C_0805_2012Metric")) (path "" (reference "C18") (unit 1) (value "100uF") (footprint "Capacitor_Tantalum_SMD:CP_EIA-7343-31_Kemet-D")) (path "" (reference "C19") (unit 1) (value "10u") (footprint "Capacitor_SMD:C_0805_2012Metric")) (path "" (reference "C20") (unit 1) (value "10u") (footprint "Capacitor_SMD:C_0805_2012Metric")) (path "" (reference "C21") (unit 1) (value "10u") (footprint "Capacitor_SMD:C_0805_2012Metric")) (path "" (reference "C22") (unit 1) (value "100n") (footprint "Capacitor_SMD:C_0402_1005Metric")) (path "" (reference "C23") (unit 1) (value "100n") (footprint "Capacitor_SMD:C_0402_1005Metric")) (path "" (reference "C24") (unit 1) (value "100n") (footprint "Capacitor_SMD:C_0402_1005Metric")) (path "" (reference "C25") (unit 1) (value "10u 35v") (footprint "Capacitor_SMD:C_0805_2012Metric")) (path "" (reference "C26") (unit 1) (value "10u 35v") (footprint "Capacitor_SMD:C_0805_2012Metric")) (path "" (reference "C27") (unit 1) (value "10u 35v") (footprint "Capacitor_SMD:C_0805_2012Metric")) (path "" (reference "C28") (unit 1) (value "10u 35v") (footprint "Capacitor_SMD:C_0805_2012Metric")) (path "" (reference "C29") (unit 1) (value "100n") (footprint "Capacitor_SMD:C_0402_1005Metric")) (path "" (reference "C30") (unit 1) (value "10u") (footprint "Capacitor_SMD:C_0805_2012Metric")) (path "" (reference "C31") (unit 1) (value "10u") (footprint "Capacitor_SMD:C_0805_2012Metric")) (path "" (reference "C32") (unit 1) (value "10u") (footprint "Capacitor_SMD:C_0805_2012Metric")) (path "" (reference "C33") (unit 1) (value "10u") (footprint "Capacitor_SMD:C_0805_2012Metric")) (path "" (reference "C34") (unit 1) (value "10u 35v") (footprint "Capacitor_SMD:C_0805_2012Metric")) (path "" (reference "C35") (unit 1) (value "10u 35v") (footprint "Capacitor_SMD:C_0805_2012Metric")) (path "" (reference "C36") (unit 1) (value "100n 100v") (footprint "Capacitor_SMD:C_0402_1005Metric")) (path "" (reference "C37") (unit 1) (value "10u 35v") (footprint "Capacitor_SMD:C_0805_2012Metric")) (path "" (reference "C38") (unit 1) (value "10u 35v") (footprint "Capacitor_SMD:C_0805_2012Metric")) (path "" (reference "C39") (unit 1) (value "10u 35v") (footprint "Capacitor_SMD:C_0805_2012Metric")) (path "" (reference "C40") (unit 1) (value "100n") (footprint "Capacitor_SMD:C_0402_1005Metric")) (path "" (reference "C41") (unit 1) (value "10u 35v") (footprint "Capacitor_SMD:C_0805_2012Metric")) (path "" (reference "C42") (unit 1) (value "10u 35v") (footprint "Capacitor_SMD:C_0805_2012Metric")) (path "" (reference "C43") (unit 1) (value "10u 35v") (footprint "Capacitor_SMD:C_0805_2012Metric")) (path "" (reference "C44") (unit 1) (value "10u 35v") (footprint "Capacitor_SMD:C_0805_2012Metric")) (path "" (reference "C45") (unit 1) (value "100uF") (footprint "Capacitor_Tantalum_SMD:CP_EIA-7343-31_Kemet-D")) (path "" (reference "C46") (unit 1) (value "100n") (footprint "Capacitor_SMD:C_0402_1005Metric")) (path "" (reference "C47") (unit 1) (value "10u") (footprint "Capacitor_SMD:C_0805_2012Metric")) (path "" (reference "C49") (unit 1) (value "10u") (footprint "Capacitor_SMD:C_0805_2012Metric")) (path "" (reference "C51") (unit 1) (value "10u") (footprint "Capacitor_SMD:C_0805_2012Metric")) (path "" (reference "C52") (unit 1) (value "10u") (footprint "Capacitor_SMD:C_0805_2012Metric")) (path "" (reference "C57") (unit 1) (value "100n") (footprint "Capacitor_SMD:C_0402_1005Metric")) (path "" (reference "C58") (unit 1) (value "100n") (footprint "Capacitor_SMD:C_0402_1005Metric")) (path "" (reference "C59") (unit 1) (value "nf") (footprint "Capacitor_SMD:C_0402_1005Metric")) (path "" (reference "C60") (unit 1) (value "1.2nF") (footprint "Capacitor_SMD:C_0402_1005Metric")) (path "" (reference "C61") (unit 1) (value "nf") (footprint "Capacitor_SMD:C_0402_1005Metric")) (path "" (reference "C62") (unit 1) (value "100n") (footprint "Capacitor_SMD:C_0402_1005Metric")) (path "" (reference "C63") (unit 1) (value "nf") (footprint "Capacitor_SMD:C_0402_1005Metric")) (path "" (reference "C64") (unit 1) (value "1.2nF") (footprint "Capacitor_SMD:C_0402_1005Metric")) (path "" (reference "C65") (unit 1) (value "nf") (footprint "Capacitor_SMD:C_0402_1005Metric")) (path "" (reference "D1") (unit 1) (value "LED Red") (footprint "LED_SMD:LED_0603_1608Metric")) (path "" (reference "D2") (unit 1) (value "LED Green") (footprint "LED_SMD:LED_0603_1608Metric")) (path "" (reference "D3") (unit 1) (value "BAT54C-7-F") (footprint "Package_TO_SOT_SMD:SOT-23")) (path "" (reference "D4") (unit 1) (value "MMBZ5242BLT3G") (footprint "Diode_SMD:D_SOT-23_ANK")) (path "" (reference "H1") (unit 1) (value "MountingHole") (footprint "MountingHole:MountingHole_2.7mm_M2.5")) (path "" (reference "H2") (unit 1) (value "MountingHole") (footprint "MountingHole:MountingHole_2.7mm_M2.5")) (path "" (reference "H3") (unit 1) (value "MountingHole") (footprint "MountingHole:MountingHole_2.7mm_M2.5")) (path "" (reference "H4") (unit 1) (value "MountingHole") (footprint "MountingHole:MountingHole_2.7mm_M2.5")) (path "" (reference "H5") (unit 1) (value "MountingHole") (footprint "MountingHole:MountingHole_2.7mm_M2.5")) (path "" (reference "H6") (unit 1) (value "MountingHole") (footprint "MountingHole:MountingHole_2.7mm_M2.5")) (path "" (reference "H7") (unit 1) (value "MountingHole") (footprint "MountingHole:MountingHole_2.7mm_M2.5")) (path "" (reference "H8") (unit 1) (value "MountingHole") (footprint "MountingHole:MountingHole_2.7mm_M2.5")) (path "" (reference "J1") (unit 1) (value "Conn_01x03") (footprint "Connector_PinHeader_2.54mm:PinHeader_1x03_P2.54mm_Vertical")) (path "" (reference "J2") (unit 1) (value "Conn_02x07_Odd_Even") (footprint "Connector_PinHeader_2.54mm:PinHeader_2x07_P2.54mm_Vertical")) (path "" (reference "J3") (unit 1) (value "Conn_01x03") (footprint "Connector_PinHeader_2.54mm:PinHeader_1x03_P2.54mm_Vertical")) (path "" (reference "J4") (unit 1) (value "Conn_01x22_Female") (footprint "Connector_FFC-FPC:Hirose_FH12-22S-0.5SH_1x22-1MP_P0.50mm_Horizontal")) (path "" (reference "J5") (unit 1) (value "Conn_01x22_Female") (footprint "Connector_FFC-FPC:Hirose_FH12-22S-0.5SH_1x22-1MP_P0.50mm_Horizontal")) (path "" (reference "J6") (unit 1) (value "THD-02-R") (footprint "Connector_PinHeader_2.54mm:PinHeader_2x02_P2.54mm_Vertical")) (path "" (reference "J7") (unit 1) (value "Micro_SD_Card_Det") (footprint "CM4IO:SDCARD_MOLEX_503398-1892")) (path "" (reference "J8") (unit 1) (value "THD-20-R") (footprint "Connector_PinHeader_2.54mm:PinHeader_2x20_P2.54mm_Vertical")) (path "" (reference "J9") (unit 1) (value "THD-02-R") (footprint "Connector_PinHeader_2.54mm:PinHeader_2x02_P2.54mm_Vertical")) (path "" (reference "J10") (unit 1) (value "690-019-298-412") (footprint "CM4IO:EDAC 690-019-298-412")) (path "" (reference "J11") (unit 1) (value "USB_OTG") (footprint "EOS:USB_Micro-B_EDAC_UCON00686")) (path "" (reference "J12") (unit 1) (value "10018783-11200TLF") (footprint "CM4IO:PCIex1-36")) (path "" (reference "J13") (unit 1) (value "690-008-221-904") (footprint "CM4IO:MOLEX_USB_67298-4090")) (path "" (reference "J14") (unit 1) (value "Conn_02x05_Odd_Even") (footprint "Connector_PinHeader_2.54mm:PinHeader_2x05_P2.54mm_Vertical")) (path "" (reference "J15") (unit 1) (value "Conn_01x22_Female") (footprint "Connector_FFC-FPC:Hirose_FH12-22S-0.5SH_1x22-1MP_P0.50mm_Horizontal")) (path "" (reference "J16") (unit 1) (value "Conn_01x22_Female") (footprint "Connector_FFC-FPC:Hirose_FH12-22S-0.5SH_1x22-1MP_P0.50mm_Horizontal")) (path "" (reference "J17") (unit 1) (value "Molex 470531000") (footprint "Connector:FanPinHeader_1x04_P2.54mm_Vertical")) (path "" (reference "J19") (unit 1) (value "Barrel_Jack") (footprint "EOS:BarrelJack_Horizontal")) (path "" (reference "J20") (unit 1) (value "AMP171826-4") (footprint "171826-4:TE_171826-4")) (path "" (reference "J22") (unit 1) (value "690-019-298-412") (footprint "CM4IO:EDAC 690-019-298-412")) (path "" (reference "L3") (unit 1) (value "SRN6045TA-3R3Y") (footprint "Inductor_SMD:L_Bourns_SRN6045TA")) (path "" (reference "L5") (unit 1) (value "SRN6045TA-3R3Y") (footprint "Inductor_SMD:L_Bourns_SRN6045TA")) (path "" (reference "Module1") (unit 1) (value "ComputeModule4") (footprint "CM4IO:Raspberry-Pi-4-Compute-Module")) (path "" (reference "Module1") (unit 2) (value "ComputeModule4") (footprint "CM4IO:Raspberry-Pi-4-Compute-Module")) (path "" (reference "Q1") (unit 1) (value "DMP3013SFV-7") (footprint "Package_SON:Diodes_PowerDI3333-8")) (path "" (reference "R1") (unit 1) (value "1k") (footprint "Resistor_SMD:R_0402_1005Metric")) (path "" (reference "R2") (unit 1) (value "470R") (footprint "Resistor_SMD:R_0402_1005Metric")) (path "" (reference "R3") (unit 1) (value "470R") (footprint "Resistor_SMD:R_0402_1005Metric")) (path "" (reference "R4") (unit 1) (value "nf") (footprint "Resistor_SMD:R_0805_2012Metric_Pad1.15x1.40mm_HandSolder")) (path "" (reference "R5") (unit 1) (value "0R") (footprint "Resistor_SMD:R_0805_2012Metric_Pad1.15x1.40mm_HandSolder")) (path "" (reference "R6") (unit 1) (value "2.2K 1%") (footprint "Resistor_SMD:R_0402_1005Metric")) (path "" (reference "R7") (unit 1) (value "2.2K 1%") (footprint "Resistor_SMD:R_0402_1005Metric")) (path "" (reference "R8") (unit 1) (value "2.2K 1%") (footprint "Resistor_SMD:R_0402_1005Metric")) (path "" (reference "R9") (unit 1) (value "10R") (footprint "Resistor_SMD:R_0402_1005Metric")) (path "" (reference "R10") (unit 1) (value "1k") (footprint "Resistor_SMD:R_0402_1005Metric")) (path "" (reference "R11") (unit 1) (value "2.2K 1%") (footprint "Resistor_SMD:R_0402_1005Metric")) (path "" (reference "R12") (unit 1) (value "36K 1%") (footprint "Resistor_SMD:R_0402_1005Metric")) (path "" (reference "R13") (unit 1) (value "36K 1%") (footprint "Resistor_SMD:R_0402_1005Metric")) (path "" (reference "R14") (unit 1) (value "36K 1%") (footprint "Resistor_SMD:R_0402_1005Metric")) (path "" (reference "R15") (unit 1) (value "12K 1%") (footprint "Resistor_SMD:R_0402_1005Metric")) (path "" (reference "R16") (unit 1) (value "36K 1%") (footprint "Resistor_SMD:R_0402_1005Metric")) (path "" (reference "R17") (unit 1) (value "nf") (footprint "Resistor_SMD:R_0402_1005Metric")) (path "" (reference "R18") (unit 1) (value "nf") (footprint "Resistor_SMD:R_0402_1005Metric")) (path "" (reference "R19") (unit 1) (value "510K 1%") (footprint "Resistor_SMD:R_0402_1005Metric")) (path "" (reference "R20") (unit 1) (value "510K 1%") (footprint "Resistor_SMD:R_0402_1005Metric")) (path "" (reference "R21") (unit 1) (value "36K 1%") (footprint "Resistor_SMD:R_0402_1005Metric")) (path "" (reference "R22") (unit 1) (value "10R") (footprint "Resistor_SMD:R_0402_1005Metric")) (path "" (reference "R23") (unit 1) (value "12K 1%") (footprint "Resistor_SMD:R_0402_1005Metric")) (path "" (reference "R24") (unit 1) (value "47K 1%") (footprint "Resistor_SMD:R_0402_1005Metric")) (path "" (reference "R25") (unit 1) (value "20K 1%") (footprint "Resistor_SMD:R_0402_1005Metric")) (path "" (reference "R26") (unit 1) (value "12K 1%") (footprint "Resistor_SMD:R_0402_1005Metric")) (path "" (reference "R27") (unit 1) (value "12K 1%") (footprint "Resistor_SMD:R_0402_1005Metric")) (path "" (reference "R28") (unit 1) (value "2.2K 1%") (footprint "Resistor_SMD:R_0402_1005Metric")) (path "" (reference "R29") (unit 1) (value "12K 1%") (footprint "Resistor_SMD:R_0402_1005Metric")) (path "" (reference "R30") (unit 1) (value "15K 1%") (footprint "Resistor_SMD:R_0402_1005Metric")) (path "" (reference "R36") (unit 1) (value "15K 1%") (footprint "Resistor_SMD:R_0402_1005Metric")) (path "" (reference "TP1") (unit 1) (value "TestPoint") (footprint "TestPoint:TestPoint_Pad_2.0x2.0mm")) (path "" (reference "TP2") (unit 1) (value "TestPoint") (footprint "TestPoint:TestPoint_Pad_2.0x2.0mm")) (path "" (reference "TP3") (unit 1) (value "TestPoint") (footprint "TestPoint:TestPoint_Pad_2.0x2.0mm")) (path "" (reference "TP4") (unit 1) (value "TestPoint") (footprint "TestPoint:TestPoint_Pad_2.0x2.0mm")) (path "" (reference "TP5") (unit 1) (value "TestPoint") (footprint "TestPoint:TestPoint_Pad_2.0x2.0mm")) (path "" (reference "TP6") (unit 1) (value "TestPoint") (footprint "TestPoint:TestPoint_Pad_2.0x2.0mm")) (path "" (reference "U1") (unit 1) (value "TPD4EUSB30") (footprint "Package_SON:USON-10_2.5x1.0mm_P0.5mm")) (path "" (reference "U2") (unit 1) (value "TPD4EUSB30") (footprint "Package_SON:USON-10_2.5x1.0mm_P0.5mm")) (path "" (reference "U3") (unit 1) (value "MagJack-A70-112-331N126") (footprint "CM4IO:TRJG0926HENL")) (path "" (reference "U4") (unit 1) (value "TPD4EUSB30") (footprint "Package_SON:USON-10_2.5x1.0mm_P0.5mm")) (path "" (reference "U5") (unit 1) (value "74LVC1G07SE-7") (footprint "Package_TO_SOT_SMD:SOT-353_SC-70-5")) (path "" (reference "U6") (unit 1) (value "USB2514B-I/M2") (footprint "Package_DFN_QFN:QFN-36-1EP_6x6mm_P0.5mm_EP3.7x3.7mm")) (path "" (reference "U7") (unit 1) (value "AP22653W6") (footprint "Package_TO_SOT_SMD:SOT-23-6")) (path "" (reference "U8") (unit 1) (value "PCF85063AT/AAZ") (footprint "Package_SO:SOIC-8_3.9x4.9mm_P1.27mm")) (path "" (reference "U9") (unit 1) (value "74LVC1G07SE-7") (footprint "Package_TO_SOT_SMD:SOT-353_SC-70-5")) (path "" (reference "U11") (unit 1) (value "EMC2301-1-ACZL-TR") (footprint "Package_SO:SOIC-8_5.23x5.23mm_P1.27mm")) (path "" (reference "U12") (unit 1) (value "RT9742SNGV") (footprint "EOS:SOT-23")) (path "" (reference "U13") (unit 1) (value "FSUSB42MUX") (footprint "Package_SO:MSOP-10_3x3mm_P0.5mm")) (path "" (reference "U14") (unit 1) (value "74LVC1G07SE-7") (footprint "Package_TO_SOT_SMD:SOT-353_SC-70-5")) (path "" (reference "U15") (unit 1) (value "AP64501SP-13") (footprint "EOS:SOIC-8-1EP_3.9x4.9mm_P1.27mm_EP2.95x4.9mm_Mask2.71x3.4mm_ThermalVias")) (path "" (reference "U16") (unit 1) (value "AP64501SP-13") (footprint "EOS:SOIC-8-1EP_3.9x4.9mm_P1.27mm_EP2.95x4.9mm_Mask2.71x3.4mm_ThermalVias")) (path "" (reference "U18") (unit 1) (value "RT9742GGJ5") (footprint "Package_TO_SOT_SMD:SOT-23-5")) (path "" (reference "Y1") (unit 1) (value "24MHz") (footprint "Crystal:Crystal_SMD_HC49-SD")) (path "" (reference "Y2") (unit 1) (value "X32K768S301") (footprint "Crystal:Crystal_SMD_3215-2Pin_3.2x1.5mm"))))
